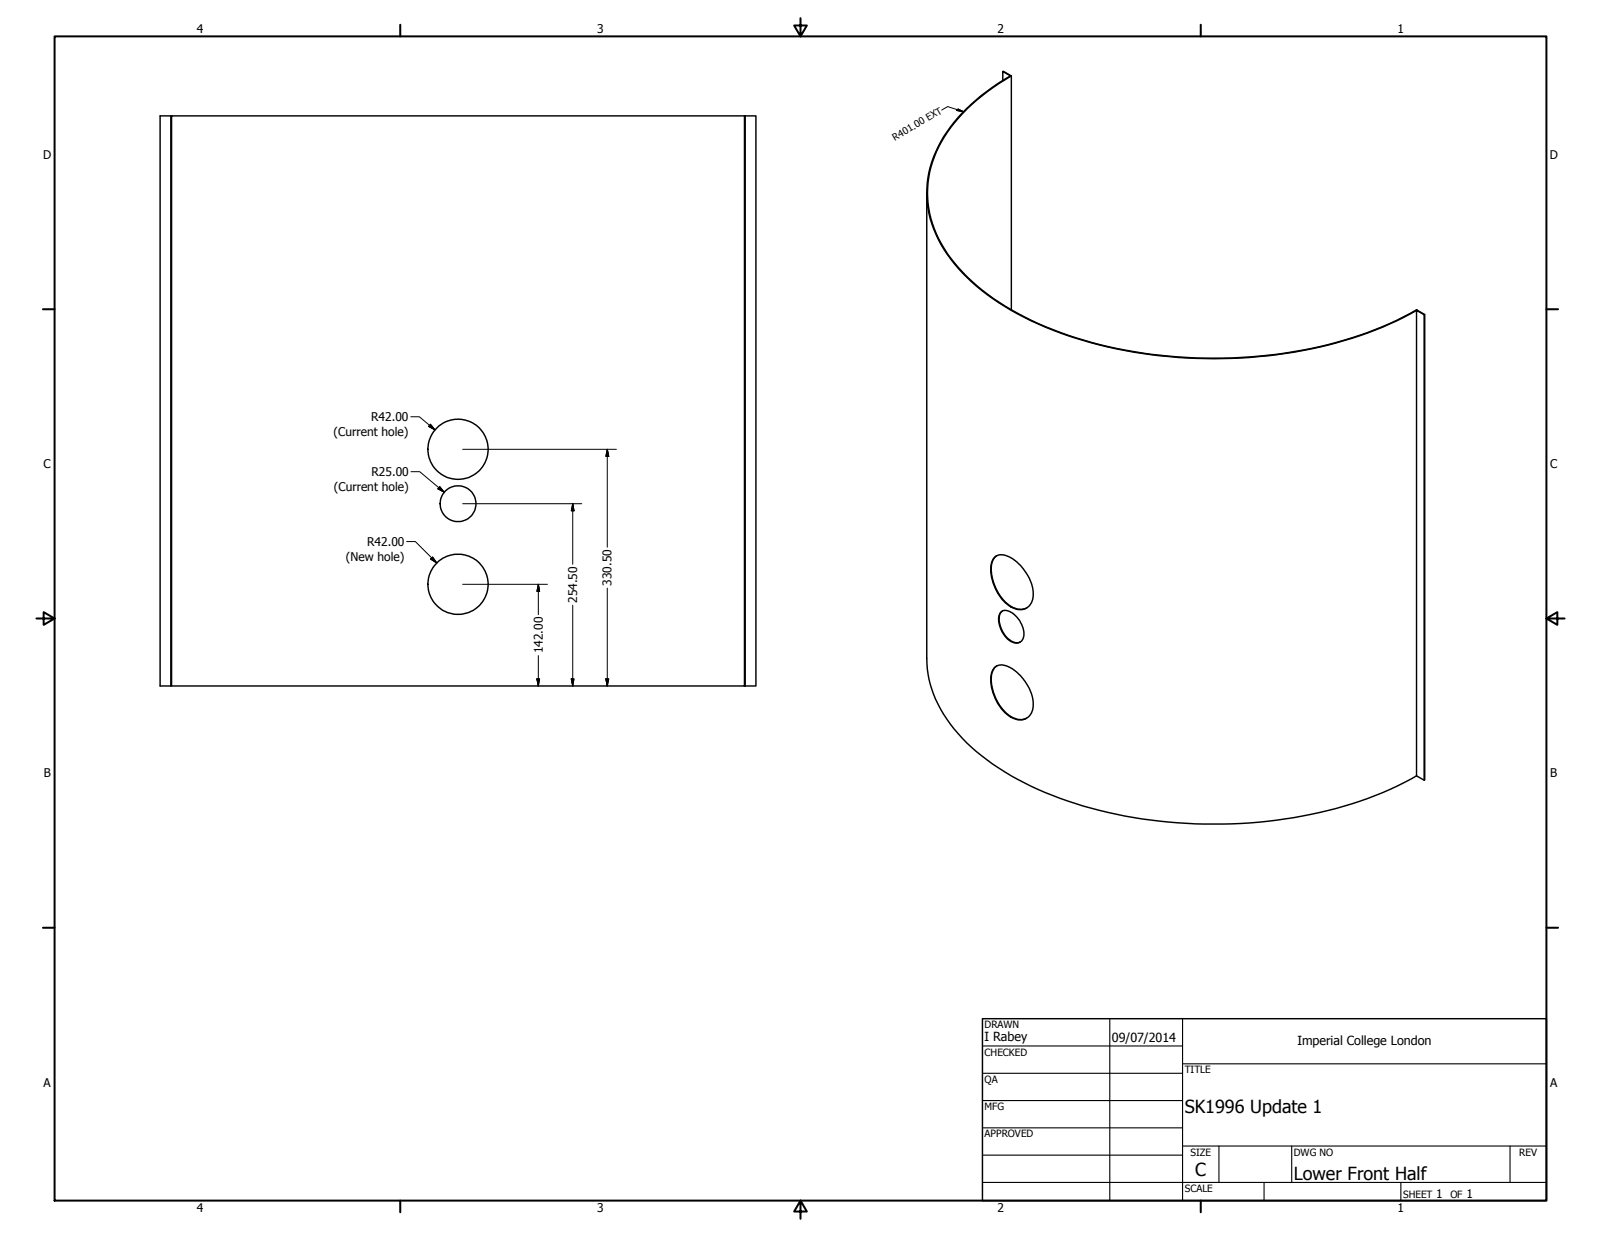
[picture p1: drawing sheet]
<svg xmlns="http://www.w3.org/2000/svg" width="559mm" height="432mm" viewBox="0 0 559 432" stroke-linecap="round" stroke-linejoin="round" font-family="sans-serif">
<!-- layer: Visible (ANSI) -->
<g fill="none" stroke="#000" stroke-width=".51">
<path d="M350 25l2.8 1.4M352.8 26.4l-2.8-1.4v3.1M352.8 26.4l.2 .1v81.6M352.8 26.4a62.1 62.1 0 0 0-25.3 24.8 35.4 35.4 0 0 0 3 37.4 70 70 0 0 0 26.9 22.1 146.8 146.8 0 0 0 63.2 14.5 150.3 150.3 0 0 0 69.4-14.5l4.6-2.4-.2-.2a137.6 137.6 0 0 1-58.2 16.5 157.6 157.6 0 0 1-73.8-11.6 76.7 76.7 0 0 1-31.7-24.4 36 36 0 0 1 1.2-44.2 69.7 69.7 0 0 1 21.1-17.9M55.9 40.4h3.7v199.1h-3.7zM59.6 40.4h.3M259.8 40.4h-199.9v199.1h-.3M260.1 40.4h3.7v199.1h-3.7M260.1 40.4h-.3v199.1h-199.9M260.1 40.4v199.1M323.5 67.3v162.5a39.2 39.2 0 0 0 10.9 26.2 85 85 0 0 0 32.9 21.6 162.8 162.8 0 0 0 81.1 8.3 130.5 130.5 0 0 0 46-15.1M494.4 108.3l2.9 1.5"/>
<path d="M497.1 109.9l.2-.1v162.5l-.2 .1zM497.1 109.9l-2.7-1.6v162.5M347.3 194.4a5.5 5.5 0 0 1 6.6 1 15 15 0 0 1 6.6 13.5 4.8 4.8 0 0 1-7.7 2.9 15.8 15.8 0 0 1-6.6-15.6zM347.9 194a6.4 6.4 0 0 0-1.7 6.9 14.7 14.7 0 0 0 8.2 11.4l2.1 .4 1.8-.5M349.2 213.7a3.3 3.3 0 0 1 4.5 .5 8.7 8.7 0 0 1 3.4 8.8 2.9 2.9 0 0 1-4.7 .6 9.2 9.2 0 0 1-3.5-9.2zM349.9 213.3a4.7 4.7 0 0 0-.7 5.5 7.2 7.2 0 0 0 5.8 5.5l1.1-.2M259.8 239.5h.3M347.2 233a5 5 0 0 1 6.4 .6 15 15 0 0 1 6.8 14.2 4.8 4.8 0 0 1-7.6 2.5 16.1 16.1 0 0 1-6.7-15.4zM347.9 232.5a6.4 6.4 0 0 0-1.7 6.9 14.7 14.7 0 0 0 8.2 11.4l2.1 .4 1.8-.5M494.4 270.8l2.7 1.6"/>
<circle cx="159.9" cy="156.8" r="10.5"/>
<circle cx="159.9" cy="175.8" r="6.3"/>
<circle cx="159.9" cy="204" r="10.5"/>
</g>
<!-- layer: Border (ANSI) -->
<g fill="none" stroke="#000" stroke-width=".7">
<path d="M19 12.7h520.8v406.4h-520.8zM139.7 8.6v4.1M279.4 6.3v6.4l-2.2-3.8h4.4l-2.2 3.8M419.1 8.6v4.1M15 107.9h4M539.8 107.9h4M12.7 215.9h6.3l-3.8-2.2v4.4l3.8-2.2M539.8 215.9l3.8 2.2v-4.4l-3.8 2.2h6.3M15 323.8h4M539.8 323.8h4M139.7 419.1v4.1M279.4 419.1l2.2 3.8h-4.4l2.2-3.8v6.3"/>
<path d="M419.1 419.1v4.1"/>
</g>
<!-- layer: Title (ANSI) -->
<g fill="none" stroke="#000" stroke-width=".38">
<path d="M387.3 355.6v63.5M412.7 355.6v63.5M342.9 365.1h69.8M342.9 374.6h69.8M412.7 371.3h127.1M342.9 384.2h69.8M342.9 393.7h69.8M342.9 412.7h196.9M342.9 403.2h69.8M412.7 400h127.1M425.4 400v12.7M441.2 412.7v6.4"/>
<path d="M450.8 400v12.7M488.9 412.7v6.4M527 400v12.7"/>
</g>
<path d="M342.9 355.6h196.9v63.5h-196.9z" fill="none" stroke="#000" stroke-width=".51"/>
<!-- layer: Dimension (ANSI) -->
<g fill="none" stroke="#000" stroke-width=".35">
<path d="M328.7 38.4l2.1-1.2 5.5 1.8M334.4 38l1.9 1-2.4-.5zM143.4 145.5h3l5.4 4.6M150.2 148.1l1.6 2-2.2-1.3zM161.5 156.8h53.6M212 156.8l.5 2.5h-1zM212 156.8v34.2M143.4 164.7h3.1l8.6 7.1M153.5 169.9l1.6 1.9-2.3-1.2zM161.5 175.8h41.6M199.9 175.8l.4 2.5h-.9zM199.9 175.8v21.2"/>
<path d="M141.9 189h3.1l7.5 7.5M151 194.4l1.5 2.1-2.2-1.4zM161.5 204h29.6M187.9 204l.4 2.4h-.9zM187.9 204v10.6M199.9 211.3v28.2M212 205.3v34.2M187.4 237h.9l-.4 2.5zM187.9 228.9v10.6M199.4 237h.9l-.4 2.5zM211.5 237h1l-.5 2.5z"/>
</g>
<g fill="#000" stroke="#000" stroke-width=".35">
<path d="M333.9 38.5l2.4 .5zM334.4 38l1.9 1-2.4-.5zM149.6 148.8l2.2 1.3zM150.2 148.1l1.6 2-2.2-1.3zM212 156.8l.5 2.5zM212 156.8l.5 2.5h-1zM152.8 170.6l2.3 1.2zM153.5 169.9l1.6 1.9-2.3-1.2zM199.9 175.8l.4 2.5zM199.9 175.8l.4 2.5h-.9zM150.3 195.1l2.2 1.4zM151 194.4l1.5 2.1-2.2-1.4z"/>
<path d="M187.9 204l.4 2.4zM187.9 204l.4 2.4h-.9zM187.4 237l.5 2.5zM187.4 237h.9l-.4 2.5zM199.4 237l.5 2.5zM199.4 237h.9l-.4 2.5zM211.5 237l.5 2.5zM211.5 237h1l-.5 2.5z"/>
</g>
<g font-size="6.3">
<text x="413.5" y="388.6">SK1996 Update 1</text>
<text x="417.2" y="410.6">C</text>
<text x="451.6" y="411.9">Lower Front Half</text>
</g>
<g font-size="4.4">
<text x="343.7" y="363.5">I Rabey</text>
<text x="388.1" y="363.7">09/07/2014</text>
<text x="452.9" y="364.7">Imperial College London</text>
</g>
<g font-size="4.2">
<text x="68.7" y="11.7">4</text>
<text x="208.4" y="11.7">3</text>
<text x="348.1" y="11.7">2</text>
<text x="487.8" y="11.7">1</text>
<text x="15.1" y="55.5">D</text>
<text x="540.9" y="55.5">D</text>
<text x="129.5" y="147">R42.00</text>
<text x="116.5" y="152.3">(Current hole)</text>
<text x="15.2" y="163.4">C</text>
<text x="129.7" y="166.2">R25.00</text>
<text x="541" y="163.4">C</text>
<text x="116.5" y="171.4">(Current hole)</text>
<text x="128.1" y="190.6">R42.00</text>
<text x="120.7" y="195.8">(New hole)</text>
<text x="213.5" y="204.5" transform="rotate(-90 213.5 204.5)">330.50</text>
<text x="201.4" y="210.5" transform="rotate(-90 201.4 210.5)">254.50</text>
<text x="189.4" y="228.1" transform="rotate(-90 189.4 228.1)">142.00</text>
<text x="15.3" y="271.4">B</text>
<text x="541.1" y="271.4">B</text>
<text x="15.2" y="379.3">A</text>
<text x="541" y="379.3">A</text>
<text x="501.3" y="418.3">1</text>
<text x="511.8" y="418.3">1</text>
<text x="68.7" y="423.2">4</text>
<text x="208.4" y="423.2">3</text>
<text x="348.1" y="423.2">2</text>
<text x="487.8" y="423.2">1</text>
</g>
<g font-size="3.5">
<text x="343.7" y="358.9">DRAWN</text>
<text x="343.7" y="368.5">CHECKED</text>
<text x="413.5" y="374.6">TITLE</text>
<text x="343.7" y="378">QA</text>
<text x="343.7" y="387.5">MFG</text>
<text x="343.7" y="397.1">APPROVED</text>
<text x="415.5" y="403.4">SIZE</text>
<text x="451.6" y="403.4">DWG NO</text>
<text x="530.3" y="403.4">REV</text>
<text x="413.5" y="416.1">SCALE</text>
<text x="489.7" y="418.3">SHEET</text>
<text x="506.2" y="418.3">OF</text>
</g>
<text font-size="3.4" x="312.4" y="49.1" transform="rotate(-30 312.4 49.1)">R401.00 EXT</text>
</svg>
